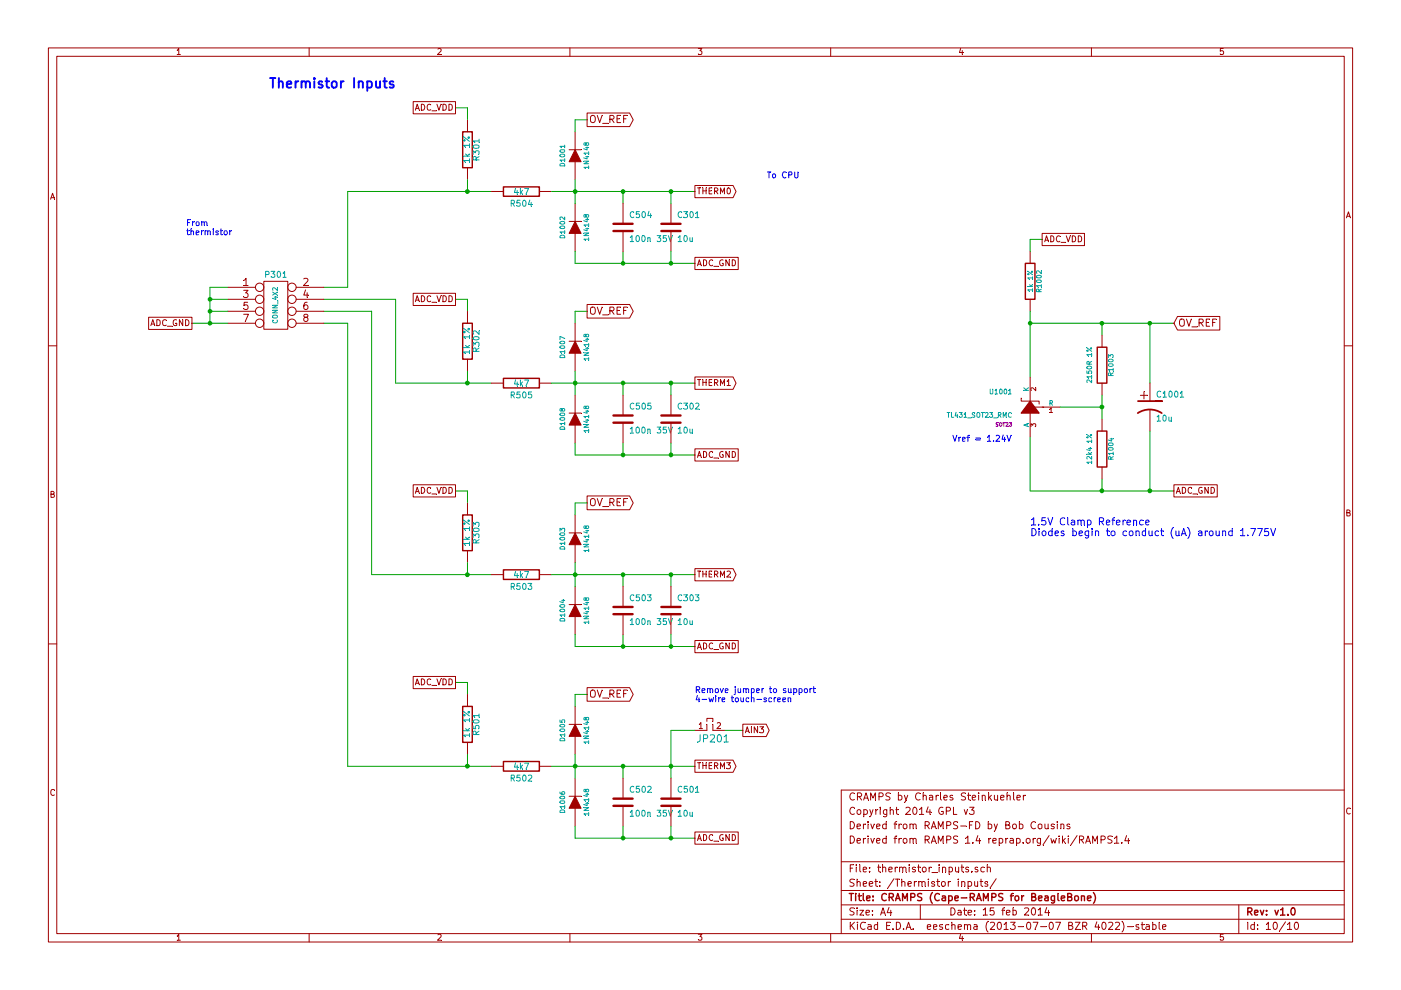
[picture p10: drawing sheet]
EESchema Schematic File Version 2
LIBS:power
LIBS:device
LIBS:transistors
LIBS:conn
LIBS:linear
LIBS:regul
LIBS:74xx
LIBS:cmos4000
LIBS:adc-dac
LIBS:memory
LIBS:xilinx
LIBS:special
LIBS:microcontrollers
LIBS:dsp
LIBS:microchip
LIBS:analog_switches
LIBS:motorola
LIBS:texas
LIBS:intel
LIBS:audio
LIBS:interface
LIBS:digital-audio
LIBS:philips
LIBS:display
LIBS:cypress
LIBS:siliconi
LIBS:opto
LIBS:atmel
LIBS:contrib
LIBS:valves
LIBS:RMC
LIBS:arduino_shieldsNCL
LIBS:opendous
LIBS:beaglebone
LIBS:beagleboneblack
LIBS:CRAMPS-cache
EELAYER 27 0
EELAYER END
$Descr A4 11693 8268
encoding utf-8
Sheet 10 10
Title "CRAMPS (Cape-RAMPS for BeagleBone)"
Date "15 feb 2014"
Rev "v1.0"
Comp ""
Comment1 "Derived from RAMPS 1.4 reprap.org/wiki/RAMPS1.4"
Comment2 "Derived from RAMPS-FD by Bob Cousins"
Comment3 "Copyright 2014 GPL v3"
Comment4 "CRAMPS by Charles Steinkuehler"
$EndDescr
Wire Wire Line
    2700 2600 3100 2600
Wire Wire Line
    3100 2600 3100 4800
Wire Wire Line
    3100 4800 4100 4800
Wire Wire Line
    2900 1600 4100 1600
Wire Wire Line
    2900 1600 2900 2400
Wire Wire Line
    2900 2400 2700 2400
Connection ~ 5200 3200
Wire Wire Line
    4600 3200 5800 3200
Wire Wire Line
    5200 2100 5200 2200
Wire Wire Line
    4800 2200 5800 2200
Wire Wire Line
    4600 1600 5800 1600
Wire Wire Line
    5200 4800 5200 4900
Wire Wire Line
    2900 6400 4100 6400
Wire Wire Line
    2900 2700 2900 6400
Wire Wire Line
    5200 6400 5200 6500
Wire Wire Line
    5200 6900 5200 7000
Connection ~ 5600 6400
Wire Wire Line
    4600 6400 5800 6400
Wire Wire Line
    5600 6100 5600 6500
Wire Wire Line
    3900 5700 3900 5800
Connection ~ 1750 2600
Wire Wire Line
    1900 2500 1750 2500
Wire Wire Line
    1600 2700 1900 2700
Wire Wire Line
    3900 900  3900 1000
Connection ~ 5600 3200
Wire Wire Line
    3900 2500 3900 2600
Wire Wire Line
    3900 4100 3900 4200
Wire Wire Line
    4600 4800 5800 4800
Wire Wire Line
    5600 4800 5600 4900
Connection ~ 5600 4800
Wire Wire Line
    1750 2600 1900 2600
Connection ~ 1750 2700
Wire Wire Line
    1900 2400 1750 2400
Wire Wire Line
    1750 2400 1750 2700
Connection ~ 1750 2500
Wire Wire Line
    2900 2700 2700 2700
Connection ~ 5200 6400
Wire Wire Line
    4800 7000 5800 7000
Wire Wire Line
    4800 5400 5800 5400
Wire Wire Line
    5200 5400 5200 5300
Connection ~ 5600 5400
Connection ~ 5200 4800
Wire Wire Line
    5200 1700 5200 1600
Connection ~ 5200 1600
Wire Wire Line
    5200 3300 5200 3200
Wire Wire Line
    5200 3700 5200 3800
Wire Wire Line
    4800 3800 5800 3800
Connection ~ 5600 3800
Wire Wire Line
    2700 2500 3300 2500
Wire Wire Line
    3300 2500 3300 3200
Wire Wire Line
    3300 3200 4100 3200
$Comp
L R R504
U 1 1
P 4350 1600
F 0 "R504" V 4250 1600 50  0000 C CNN
F 1 "4k7" V 4350 1600 50  0000 C CNN
F 2 "" H 4350 1600 60  0001 C CNN
F 3 "" H 4350 1600 60  0001 C CNN
F 4 "Stackpole" H 6250 6550 60  0001 C CNN "Mfg"
F 5 "RMCF0805FT4K70" H 6250 6550 60  0001 C CNN "PartNo"
F 6 "KOA" H 6250 6550 60  0001 C CNN "AltMfg"
F 7 "RK73H2ATTD4701F" H 6250 6550 60  0001 C CNN "AltPartNo"
    1    4350 1600
    0    -1   -1   0   
$EndComp
$Comp
L C C504
U 1 1
P 5200 1900
F 0 "C504" H 5250 2000 50  0000 L CNN
F 1 "100n 35V" H 5250 1800 50  0000 L CNN
F 2 "" H 5200 1900 60  0001 C CNN
F 3 "" H 5200 1900 60  0001 C CNN
F 4 "Taiyo Yuden" H 6250 6550 60  0001 C CNN "Mfg"
F 5 "GMK212BJ104KGHT" H 6250 6550 60  0001 C CNN "PartNo"
    1    5200 1900
    1    0    0    -1  
$EndComp
$Comp
L R R505
U 1 1
P 4350 3200
F 0 "R505" V 4250 3200 50  0000 C CNN
F 1 "4k7" V 4350 3200 50  0000 C CNN
F 2 "" H 4350 3200 60  0001 C CNN
F 3 "" H 4350 3200 60  0001 C CNN
F 4 "Stackpole" H 6250 6550 60  0001 C CNN "Mfg"
F 5 "RMCF0805FT4K70" H 6250 6550 60  0001 C CNN "PartNo"
F 6 "KOA" H 6250 6550 60  0001 C CNN "AltMfg"
F 7 "RK73H2ATTD4701F" H 6250 6550 60  0001 C CNN "AltPartNo"
    1    4350 3200
    0    -1   -1   0   
$EndComp
$Comp
L C C505
U 1 1
P 5200 3500
F 0 "C505" H 5250 3600 50  0000 L CNN
F 1 "100n 35V" H 5250 3400 50  0000 L CNN
F 2 "" H 5200 3500 60  0001 C CNN
F 3 "" H 5200 3500 60  0001 C CNN
F 4 "Taiyo Yuden" H 6250 6550 60  0001 C CNN "Mfg"
F 5 "GMK212BJ104KGHT" H 6250 6550 60  0001 C CNN "PartNo"
    1    5200 3500
    1    0    0    -1  
$EndComp
$Comp
L C C503
U 1 1
P 5200 5100
F 0 "C503" H 5250 5200 50  0000 L CNN
F 1 "100n 35V" H 5250 5000 50  0000 L CNN
F 2 "" H 5200 5100 60  0001 C CNN
F 3 "" H 5200 5100 60  0001 C CNN
F 4 "Taiyo Yuden" H 6250 6550 60  0001 C CNN "Mfg"
F 5 "GMK212BJ104KGHT" H 6250 6550 60  0001 C CNN "PartNo"
    1    5200 5100
    1    0    0    -1  
$EndComp
$Comp
L R R503
U 1 1
P 4350 4800
F 0 "R503" V 4250 4800 50  0000 C CNN
F 1 "4k7" V 4350 4800 50  0000 C CNN
F 2 "" H 4350 4800 60  0001 C CNN
F 3 "" H 4350 4800 60  0001 C CNN
F 4 "Stackpole" H 6250 6550 60  0001 C CNN "Mfg"
F 5 "RMCF0805FT4K70" H 6250 6550 60  0001 C CNN "PartNo"
F 6 "KOA" H 6250 6550 60  0001 C CNN "AltMfg"
F 7 "RK73H2ATTD4701F" H 6250 6550 60  0001 C CNN "AltPartNo"
    1    4350 4800
    0    -1   -1   0   
$EndComp
Text Notes 6400 1500 0    50   ~ 0
To CPU
Text Notes 1550 1900 0    50   ~ 0
From \nthermistor
$Comp
L R R502
U 1 1
P 4350 6400
F 0 "R502" V 4250 6400 50  0000 C CNN
F 1 "4k7" V 4350 6400 50  0000 C CNN
F 2 "" H 4350 6400 60  0001 C CNN
F 3 "" H 4350 6400 60  0001 C CNN
F 4 "Stackpole" H 6250 6550 60  0001 C CNN "Mfg"
F 5 "RMCF0805FT4K70" H 6250 6550 60  0001 C CNN "PartNo"
F 6 "KOA" H 6250 6550 60  0001 C CNN "AltMfg"
F 7 "RK73H2ATTD4701F" H 6250 6550 60  0001 C CNN "AltPartNo"
    1    4350 6400
    0    -1   -1   0   
$EndComp
$Comp
L C C502
U 1 1
P 5200 6700
F 0 "C502" H 5250 6800 50  0000 L CNN
F 1 "100n 35V" H 5250 6600 50  0000 L CNN
F 2 "" H 5200 6700 60  0001 C CNN
F 3 "" H 5200 6700 60  0001 C CNN
F 4 "Taiyo Yuden" H 6250 6550 60  0001 C CNN "Mfg"
F 5 "GMK212BJ104KGHT" H 6250 6550 60  0001 C CNN "PartNo"
    1    5200 6700
    1    0    0    -1  
$EndComp
$Comp
L R R501
U 1 1
P 3900 6050
F 0 "R501" V 3980 6050 50  0000 C CNN
F 1 "1k 1%" V 3900 6050 50  0000 C CNN
F 2 "" H 3900 6050 60  0001 C CNN
F 3 "" H 3900 6050 60  0001 C CNN
F 4 "Stackpole" H 6250 6550 60  0001 C CNN "Mfg"
F 5 "RMCF0805FT1K00" H 6250 6550 60  0001 C CNN "PartNo"
F 6 "KOA" H 6250 6550 60  0001 C CNN "AltMfg"
F 7 "RK73H2ATTD1001F" H 6250 6550 60  0001 C CNN "AltPartNo"
    1    3900 6050
    1    0    0    -1  
$EndComp
$Comp
L C C501
U 1 1
P 5600 6700
F 0 "C501" H 5650 6800 50  0000 L CNN
F 1 "10u" H 5650 6600 50  0000 L CNN
F 2 "" H 5600 6700 60  0001 C CNN
F 3 "" H 5600 6700 60  0001 C CNN
F 4 "Taiyo Yuden" H 6250 6550 60  0001 C CNN "Mfg"
F 5 "LMK212F106ZG-T" H 6250 6550 60  0001 C CNN "PartNo"
    1    5600 6700
    1    0    0    -1  
$EndComp
Text GLabel 5800 6400 2    50   Output ~ 0
THERM3
$Comp
L CONN_4X2 P301
U 1 1
P 2300 2550
F 0 "P301" H 2300 2800 50  0000 C CNN
F 1 "CONN_4X2" V 2300 2550 40  0000 C CNN
F 2 "" H 2300 2550 60  0001 C CNN
F 3 "" H 2300 2550 60  0001 C CNN
F 4 "Harwin" H 6250 6550 60  0001 C CNN "Mfg"
F 5 "M20-9980445" H 6250 6550 60  0001 C CNN "PartNo"
    1    2300 2550
    1    0    0    -1  
$EndComp
Text Notes 3300 750  2    80   ~ 16
Thermistor Inputs
Text GLabel 5800 4800 2    50   Output ~ 0
THERM2
$Comp
L C C303
U 1 1
P 5600 5100
F 0 "C303" H 5650 5200 50  0000 L CNN
F 1 "10u" H 5650 5000 50  0000 L CNN
F 2 "" H 5600 5100 60  0001 C CNN
F 3 "" H 5600 5100 60  0001 C CNN
F 4 "Taiyo Yuden" H 6250 6550 60  0001 C CNN "Mfg"
F 5 "LMK212F106ZG-T" H 6250 6550 60  0001 C CNN "PartNo"
    1    5600 5100
    1    0    0    -1  
$EndComp
$Comp
L R R303
U 1 1
P 3900 4450
F 0 "R303" V 3980 4450 50  0000 C CNN
F 1 "1k 1%" V 3900 4450 50  0000 C CNN
F 2 "" H 3900 4450 60  0001 C CNN
F 3 "" H 3900 4450 60  0001 C CNN
F 4 "Stackpole" H 6250 6550 60  0001 C CNN "Mfg"
F 5 "RMCF0805FT1K00" H 6250 6550 60  0001 C CNN "PartNo"
F 6 "KOA" H 6250 6550 60  0001 C CNN "AltMfg"
F 7 "RK73H2ATTD1001F" H 6250 6550 60  0001 C CNN "AltPartNo"
    1    3900 4450
    1    0    0    -1  
$EndComp
$Comp
L R R302
U 1 1
P 3900 2850
F 0 "R302" V 3980 2850 50  0000 C CNN
F 1 "1k 1%" V 3900 2850 50  0000 C CNN
F 2 "" H 3900 2850 60  0001 C CNN
F 3 "" H 3900 2850 60  0001 C CNN
F 4 "Stackpole" H 6250 6550 60  0001 C CNN "Mfg"
F 5 "RMCF0805FT1K00" H 6250 6550 60  0001 C CNN "PartNo"
F 6 "KOA" H 6250 6550 60  0001 C CNN "AltMfg"
F 7 "RK73H2ATTD1001F" H 6250 6550 60  0001 C CNN "AltPartNo"
    1    3900 2850
    1    0    0    -1  
$EndComp
$Comp
L C C302
U 1 1
P 5600 3500
F 0 "C302" H 5650 3600 50  0000 L CNN
F 1 "10u" H 5650 3400 50  0000 L CNN
F 2 "" H 5600 3500 60  0001 C CNN
F 3 "" H 5600 3500 60  0001 C CNN
F 4 "Taiyo Yuden" H 6250 6550 60  0001 C CNN "Mfg"
F 5 "LMK212F106ZG-T" H 6250 6550 60  0001 C CNN "PartNo"
    1    5600 3500
    1    0    0    -1  
$EndComp
Text GLabel 5800 3200 2    50   Output ~ 0
THERM1
Text GLabel 5800 1600 2    50   Output ~ 0
THERM0
$Comp
L C C301
U 1 1
P 5600 1900
F 0 "C301" H 5650 2000 50  0000 L CNN
F 1 "10u" H 5650 1800 50  0000 L CNN
F 2 "" H 5600 1900 60  0001 C CNN
F 3 "" H 5600 1900 60  0001 C CNN
F 4 "Taiyo Yuden" H 6250 6550 60  0001 C CNN "Mfg"
F 5 "LMK212F106ZG-T" H 6250 6550 60  0001 C CNN "PartNo"
    1    5600 1900
    1    0    0    -1  
$EndComp
$Comp
L R R301
U 1 1
P 3900 1250
F 0 "R301" V 3980 1250 50  0000 C CNN
F 1 "1k 1%" V 3900 1250 50  0000 C CNN
F 2 "" H 3900 1250 60  0001 C CNN
F 3 "" H 3900 1250 60  0001 C CNN
F 4 "Stackpole" H 6250 6550 60  0001 C CNN "Mfg"
F 5 "RMCF0805FT1K00" H 6250 6550 60  0001 C CNN "PartNo"
F 6 "KOA" H 6250 6550 60  0001 C CNN "AltMfg"
F 7 "RK73H2ATTD1001F" H 6250 6550 60  0001 C CNN "AltPartNo"
    1    3900 1250
    1    0    0    -1  
$EndComp
$Comp
L DIODE D1002
U 1 1
P 4800 1900
F 0 "D1002" H 4800 2000 40  0000 C CNN
F 1 "1N4148" H 4800 1800 40  0000 C CNN
F 2 "~" H 4800 1900 60  0000 C CNN
F 3 "~" H 4800 1900 60  0000 C CNN
F 4 "Micro Commercial" H 6250 6550 60  0001 C CNN "Mfg"
F 5 "1N4148WX-TP" H 6250 6550 60  0001 C CNN "PartNo"
    1    4800 1900
    0    -1   -1   0   
$EndComp
Wire Wire Line
    4800 2200 4800 2100
Connection ~ 5200 2200
$Comp
L DIODE D1001
U 1 1
P 4800 1300
F 0 "D1001" H 4800 1400 40  0000 C CNN
F 1 "1N4148" H 4800 1200 40  0000 C CNN
F 2 "~" H 4800 1300 60  0000 C CNN
F 3 "~" H 4800 1300 60  0000 C CNN
F 4 "Micro Commercial" H 6250 6550 60  0001 C CNN "Mfg"
F 5 "1N4148WX-TP" H 6250 6550 60  0001 C CNN "PartNo"
    1    4800 1300
    0    -1   -1   0   
$EndComp
Wire Wire Line
    4800 1500 4800 1700
Connection ~ 4800 1600
Wire Wire Line
    5600 1700 5600 1600
Connection ~ 5600 1600
Text GLabel 4900 1000 2    60   Output ~ 0
OV_REF
Wire Wire Line
    4900 1000 4800 1000
Wire Wire Line
    4800 1000 4800 1100
Wire Wire Line
    3900 1500 3900 1600
Connection ~ 3900 1600
$Comp
L R R1002
U 1 1
P 8600 2350
F 0 "R1002" V 8680 2350 40  0000 C CNN
F 1 "1k 1%" V 8607 2351 40  0000 C CNN
F 2 "" V 8530 2350 30  0000 C CNN
F 3 "" H 8600 2350 30  0000 C CNN
F 4 "Stackpole" H 6250 6550 60  0001 C CNN "Mfg"
F 5 "RMCF0805FT1K00" H 6250 6550 60  0001 C CNN "PartNo"
F 6 "KOA" H 6250 6550 60  0001 C CNN "AltMfg"
F 7 "RK73H2ATTD1001F" H 6250 6550 60  0001 C CNN "AltPartNo"
    1    8600 2350
    1    0    0    -1  
$EndComp
$Comp
L R R1004
U 1 1
P 9200 3750
F 0 "R1004" V 9280 3750 40  0000 C CNN
F 1 "12k4 1%" V 9100 3750 40  0000 C CNN
F 2 "~" V 9130 3750 30  0000 C CNN
F 3 "~" H 9200 3750 30  0000 C CNN
F 4 "Stackpole" H 6250 6550 60  0001 C CNN "Mfg"
F 5 "RMCF0805FT12K4" H 6250 6550 60  0001 C CNN "PartNo"
F 6 "KOA" H 6250 6550 60  0001 C CNN "AltMfg"
F 7 "RK73H2ATTD1242F" H 6250 6550 60  0001 C CNN "AltPartNo"
    1    9200 3750
    1    0    0    -1  
$EndComp
Wire Wire Line
    8600 2700 9800 2700
Wire Wire Line
    8600 2600 8600 3150
Connection ~ 8600 2700
Wire Wire Line
    9200 4000 9200 4100
Wire Wire Line
    8600 3650 8600 4100
Wire Wire Line
    8600 4100 9800 4100
Connection ~ 9200 4100
$Comp
L R R1003
U 1 1
P 9200 3050
F 0 "R1003" V 9280 3050 40  0000 C CNN
F 1 "2150R 1%" V 9100 3050 40  0000 C CNN
F 2 "~" V 9130 3050 30  0000 C CNN
F 3 "~" H 9200 3050 30  0000 C CNN
F 4 "Stackpole" H 6250 6550 60  0001 C CNN "Mfg"
F 5 "RMCF0805FT2K15" H 6250 6550 60  0001 C CNN "PartNo"
F 6 "KOA" H 6250 6550 60  0001 C CNN "AltMfg"
F 7 "RK73H2ATTD2151F" H 6250 6550 60  0001 C CNN "AltPartNo"
    1    9200 3050
    1    0    0    -1  
$EndComp
Wire Wire Line
    8850 3400 9200 3400
Wire Wire Line
    9200 3300 9200 3500
Connection ~ 9200 3400
Wire Wire Line
    9200 2700 9200 2800
Connection ~ 9200 2700
$Comp
L CP1 C1001
U 1 1
P 9600 3400
F 0 "C1001" H 9650 3500 50  0000 L CNN
F 1 "10u" H 9650 3300 50  0000 L CNN
F 2 "" H 9600 3400 60  0000 C CNN
F 3 "" H 9600 3400 60  0000 C CNN
F 4 "Taiyo Yuden" H 6250 6550 60  0001 C CNN "Mfg"
F 5 "LMK212F106ZG-T" H 6250 6550 60  0001 C CNN "PartNo"
    1    9600 3400
    1    0    0    -1  
$EndComp
Wire Wire Line
    9600 3200 9600 2700
Connection ~ 9600 2700
Wire Wire Line
    9600 4100 9600 3600
Text Notes 8600 4400 0    60   ~ 0
1.5V Clamp Reference\nDiodes begin to conduct (uA) around 1.775V
Text Notes 7950 3700 0    50   ~ 0
Vref = 1.24V
Text GLabel 9800 2700 2    60   Input ~ 0
OV_REF
$Comp
L DIODE D1007
U 1 1
P 4800 2900
F 0 "D1007" H 4800 3000 40  0000 C CNN
F 1 "1N4148" H 4800 2800 40  0000 C CNN
F 2 "~" H 4800 2900 60  0000 C CNN
F 3 "~" H 4800 2900 60  0000 C CNN
F 4 "Micro Commercial" H 6250 6550 60  0001 C CNN "Mfg"
F 5 "1N4148WX-TP" H 6250 6550 60  0001 C CNN "PartNo"
    1    4800 2900
    0    -1   -1   0   
$EndComp
Text GLabel 4900 2600 2    60   Output ~ 0
OV_REF
Wire Wire Line
    4900 2600 4800 2600
Wire Wire Line
    4800 2600 4800 2700
$Comp
L DIODE D1008
U 1 1
P 4800 3500
F 0 "D1008" H 4800 3600 40  0000 C CNN
F 1 "1N4148" H 4800 3400 40  0000 C CNN
F 2 "~" H 4800 3500 60  0000 C CNN
F 3 "~" H 4800 3500 60  0000 C CNN
F 4 "Micro Commercial" H 6250 6550 60  0001 C CNN "Mfg"
F 5 "1N4148WX-TP" H 6250 6550 60  0001 C CNN "PartNo"
    1    4800 3500
    0    -1   -1   0   
$EndComp
$Comp
L DIODE D1004
U 1 1
P 4800 5100
F 0 "D1004" H 4800 5200 40  0000 C CNN
F 1 "1N4148" H 4800 5000 40  0000 C CNN
F 2 "~" H 4800 5100 60  0000 C CNN
F 3 "~" H 4800 5100 60  0000 C CNN
F 4 "Micro Commercial" H 6250 6550 60  0001 C CNN "Mfg"
F 5 "1N4148WX-TP" H 6250 6550 60  0001 C CNN "PartNo"
    1    4800 5100
    0    -1   -1   0   
$EndComp
$Comp
L DIODE D1003
U 1 1
P 4800 4500
F 0 "D1003" H 4800 4600 40  0000 C CNN
F 1 "1N4148" H 4800 4400 40  0000 C CNN
F 2 "~" H 4800 4500 60  0000 C CNN
F 3 "~" H 4800 4500 60  0000 C CNN
F 4 "Micro Commercial" H 6250 6550 60  0001 C CNN "Mfg"
F 5 "1N4148WX-TP" H 6250 6550 60  0001 C CNN "PartNo"
    1    4800 4500
    0    -1   -1   0   
$EndComp
Text GLabel 4900 4200 2    60   Output ~ 0
OV_REF
Wire Wire Line
    4900 4200 4800 4200
Wire Wire Line
    4800 4200 4800 4300
$Comp
L DIODE D1005
U 1 1
P 4800 6100
F 0 "D1005" H 4800 6200 40  0000 C CNN
F 1 "1N4148" H 4800 6000 40  0000 C CNN
F 2 "~" H 4800 6100 60  0000 C CNN
F 3 "~" H 4800 6100 60  0000 C CNN
F 4 "Micro Commercial" H 6250 6550 60  0001 C CNN "Mfg"
F 5 "1N4148WX-TP" H 6250 6550 60  0001 C CNN "PartNo"
    1    4800 6100
    0    -1   -1   0   
$EndComp
Text GLabel 4900 5800 2    60   Output ~ 0
OV_REF
Wire Wire Line
    4900 5800 4800 5800
Wire Wire Line
    4800 5800 4800 5900
$Comp
L DIODE D1006
U 1 1
P 4800 6700
F 0 "D1006" H 4800 6800 40  0000 C CNN
F 1 "1N4148" H 4800 6600 40  0000 C CNN
F 2 "~" H 4800 6700 60  0000 C CNN
F 3 "~" H 4800 6700 60  0000 C CNN
F 4 "Micro Commercial" H 6250 6550 60  0001 C CNN "Mfg"
F 5 "1N4148WX-TP" H 6250 6550 60  0001 C CNN "PartNo"
    1    4800 6700
    0    -1   -1   0   
$EndComp
Wire Wire Line
    4800 3800 4800 3700
Connection ~ 5200 3800
Wire Wire Line
    4800 3100 4800 3300
Connection ~ 4800 3200
Wire Wire Line
    5600 3300 5600 3200
Wire Wire Line
    3900 3100 3900 3200
Connection ~ 3900 3200
Wire Wire Line
    3900 4700 3900 4800
Connection ~ 3900 4800
Wire Wire Line
    4800 4700 4800 4900
Connection ~ 4800 4800
Wire Wire Line
    4800 5400 4800 5300
Connection ~ 5200 5400
Wire Wire Line
    3900 6300 3900 6400
Connection ~ 3900 6400
Wire Wire Line
    4800 6300 4800 6500
Connection ~ 4800 6400
Wire Wire Line
    4800 7000 4800 6900
Connection ~ 5200 7000
$Comp
L TL431_SOT23_RMC U1001
U 1 1
P 8600 3400
F 0 "U1001" H 8750 3500 40  0000 L BNN
F 1 "TL431_SOT23_RMC" H 8750 3350 40  0000 L TNN
F 2 "SOT23" H 8750 3250 30  0000 L CNN
F 3 "~" H 8600 3400 60  0000 C CNN
F 4 "TI" H 6250 6550 60  0001 C CNN "Mfg"
F 5 "TLV431CDBZR" H 6250 6550 60  0001 C CNN "PartNo"
    1    8600 3400
    -1   0    0    -1  
$EndComp
Wire Wire Line
    3800 900  3900 900 
Wire Wire Line
    3800 2500 3900 2500
Wire Wire Line
    3800 4100 3900 4100
Wire Wire Line
    3800 5700 3900 5700
Text GLabel 3800 900  0    50   UnSpc ~ 0
ADC_VDD
Text GLabel 3800 2500 0    50   UnSpc ~ 0
ADC_VDD
Text GLabel 3800 4100 0    50   UnSpc ~ 0
ADC_VDD
Text GLabel 3800 5700 0    50   UnSpc ~ 0
ADC_VDD
Text GLabel 1600 2700 0    50   UnSpc ~ 0
ADC_GND
$Comp
L JUMP_MINI JP201
U 1 1
P 5950 6100
F 0 "JP201" H 5950 6025 60  0000 C CNN
F 1 "JUMP_MINI" H 5975 6275 60  0001 C CNN
F 2 "~" H 5950 6100 60  0000 C CNN
F 3 "~" H 5950 6100 60  0000 C CNN
F 4 "Harwin" H 6250 6550 60  0001 C CNN "Mfg"
F 5 "M20-9990245" H 6250 6550 60  0001 C CNN "PartNo"
    1    5950 6100
    1    0    0    -1  
$EndComp
Wire Wire Line
    5600 6100 5800 6100
Wire Wire Line
    6050 6100 6200 6100
Text GLabel 6200 6100 2    50   Output ~ 0
AIN3
Text Notes 5800 5800 0    50   ~ 0
Remove jumper to support\n4-wire touch-screen
Text GLabel 5800 2200 2    50   UnSpc ~ 0
ADC_GND
Text GLabel 5800 3800 2    50   UnSpc ~ 0
ADC_GND
Text GLabel 5800 5400 2    50   UnSpc ~ 0
ADC_GND
Text GLabel 5800 7000 2    50   UnSpc ~ 0
ADC_GND
Wire Wire Line
    5600 6900 5600 7000
Connection ~ 5600 7000
Wire Wire Line
    5600 5300 5600 5400
Wire Wire Line
    5600 3700 5600 3800
Wire Wire Line
    5600 2100 5600 2200
Connection ~ 5600 2200
Text GLabel 9800 4100 2    50   UnSpc ~ 0
ADC_GND
Connection ~ 9600 4100
Text GLabel 8700 2000 2    50   UnSpc ~ 0
ADC_VDD
Wire Wire Line
    8600 2100 8600 2000
Wire Wire Line
    8600 2000 8700 2000
$EndSCHEMATC
